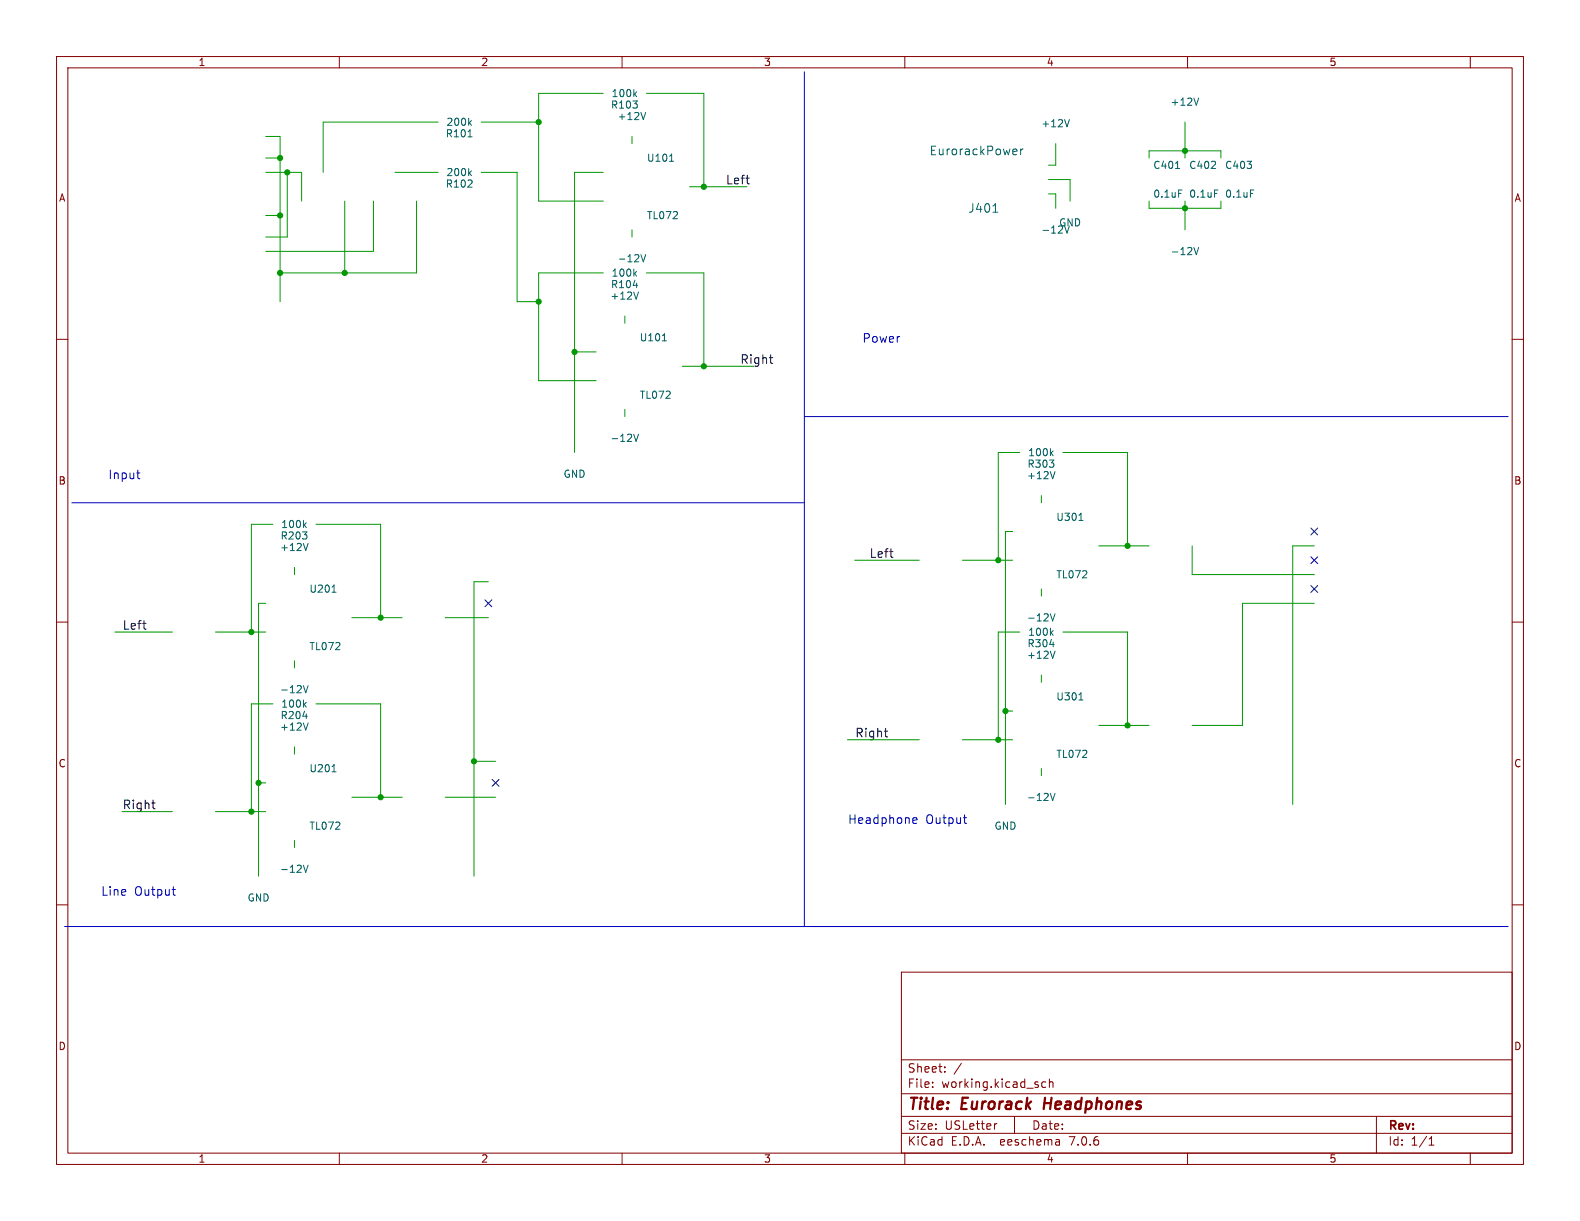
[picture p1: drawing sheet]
<svg xmlns="http://www.w3.org/2000/svg" width="279mm" height="216mm" viewBox="0 0 279 216" stroke-linecap="round" stroke-linejoin="round" font-family="sans-serif">
<g fill="none" stroke="#840000" stroke-width=".18">
<path d="M10 10h259.4v195.9h-259.4zM12 12h255.4v191.9h-255.4zM60 10v2M110 10v2M160 10v2M210 10v2M260 10v2M10 60h2M267.4 60h2M10 110h2M267.4 110h2M10 160h2"/>
<path d="M267.4 160h2M159.4 171.9h108v32h-108zM159.4 197.4h108M159.4 193.4h108M159.4 187.4h108M164.9 192.1v.2M164.9 191.4v.1M167.1 189.4v.2M167.1 188.7v.1M170 188l-1.3 1.9M176.3 198.7l-.3 .1M179.4 197.4v3"/>
<path d="M184.9 191.4l-.4-.1-.3 .3v.4l.2 .2h.5M185.6 191.4l.2-.1 .3 .1 .1 .9M185.6 190.8v1.5M243.4 197.4v6.5M60 203.9v2M110 203.9v2M159.4 200.4h108M160 203.9v2M187.3 201.6l.1 .9M187.4 202.4l-.2 .1M187.4 201.8l-.2 .1M210 203.9v2"/>
<path d="M252.7 202.5h.9M252.7 201.4l.4-.4v1.5M260 203.9v2"/>
</g>
<path d="M184.8 194.1l-.2 2" fill="none" stroke="#840000" stroke-width=".4"/>
<path d="M136.1 63.2h.5M136.4 64.2l.2 .1M156.4 129.3h.6M156.7 130.2l.3 .1M26.8 142h.6M27.1 142.9l.3 .1" fill="none" stroke="#0f0f0f" stroke-width=".18"/>
<path d="M142.2 12.7v151.1M142.2 73.7h124.5M12.7 88.9h129.5M24.2 83.6h.5M24.4 84.6h.3M30.4 157.3h.6M30.7 158.2l.3 .1M161.4 145.4l.2 .2 .5-.1M161.4 144.8l.2-.2h.3l.3 .2v.2l-.8 .1M170.4 144.6h.5M170.6 145.5l.3 .1M11.4 163.8h255.3" fill="none" stroke="#0000c2" stroke-width=".18"/>
<g fill="none" stroke="#009600" stroke-width=".18">
<path d="M106.7 16.5h-11.5v19.1h11.5M114.3 16.5h10.2v16.5M47 24.1h2.5v29.2M47 38.1h2.5M47 30.5h6.3v5.1M47 27.9h2.5M50.8 30.5v11.4h-3.8M61 35.6v12.7M66 35.6v8.9h-19M69.8 30.5h7.7M73.7 35.6v12.7h-24.2M77.5 21.6h-20.4v8.9"/>
<path d="M85.1 30.5h6.3v22.8h3.8M85.1 21.6h10.1M106.7 30.5h-5.1v49.5M111.8 24.1v1.3M121.9 33h10.2M185.4 34.3h1.3v2.5M185.4 31.8h3.8v3.8M186.7 25.4v3.8h-1.3M203.2 35.6v1.2h12.7v-1.2M203.2 27.9v-1.2h12.7v1.2M209.5 21.6v6.3M209.5 35.6v5"/>
<path d="M106.7 48.3h-11.5v19h10.2M110.5 55.9v1.3M111.8 40.6v1.3M114.3 48.3h10.2v16.5M101.6 62.2h3.8M110.5 72.4v1.3M120.6 64.8h12.7M48.3 92.7h-3.9v19.1M55.9 92.7h11.4v16.5M151.1 99.1h11.5M170.2 99.1h8.9M179.1 94h-1.3v48.2"/>
<path d="M180.3 80h-3.8v19.1M184.1 87.6v1.3M188 80h11.4v16.5M194.3 96.5h8.9M210.8 96.5v5.1h21.6M232.4 96.5h-3.8v45.7M20.3 111.8h10.2M38.1 111.8h8.9M47 106.7h-1.3v48.2M52.1 100.3v1.3M52.1 116.8v1.3M62.2 109.2h8.9"/>
<path d="M78.7 109.2h7.7M86.4 102.9h-2.6v52M180.3 111.8h-3.8v19M184.1 104.1v1.3M184.1 119.4v1.3M188 111.8h11.4v16.5M232.4 106.7h-12.7v21.6h-8.9M45.7 138.4h1.3M48.3 124.5h-3.9v19M52.1 132.1v1.3M55.9 124.5h11.4v16.5M83.8 134.6h3.8"/>
<path d="M149.9 130.8h12.7M170.2 130.8h8.9M177.8 125.7h1.3M184.1 135.9v1.3M194.3 128.3h8.9M21.6 143.5h8.9M38.1 143.5h8.9M52.1 148.6v1.3M62.2 141h8.9M78.7 141h8.9"/>
</g>
<path d="M231.8 93.4l1.2 1.2M231.8 98.5l1.2 1.2M233 93.4l-1.2 1.2M233 98.5l-1.2 1.2M85.8 106.1l1.2 1.2M87 106.1l-1.2 1.2M231.8 103.5l1.2 1.2M233 103.5l-1.2 1.2M87 137.8l1.2 1.2M88.2 137.8l-1.2 1.2" fill="none" stroke="#000084" stroke-width=".18"/>
<g fill="none" stroke="#006464" stroke-width=".18">
<path d="M112.2 16.6l.4 .5M112.6 16.2l-.5 .5M114.2 19.9l-.4 1.3M212 17.3l-.5 1.3M82.8 24.2h.7M83 21.7l.4 .5M83 30.6l.4 .5M83.4 21.3l-.5 .5M83.4 30.2l-.5 .5M118.4 28.5h.7M175.6 37.5h.9M179.3 26.4h.5v.3l-.7 .2"/>
<path d="M179.8 27.3l-.5 .1M180.5 26.4v1M180.9 26.4h-.3l-.1 .2M188.3 39.9l.4 1.3 .4-1.3M189.1 21.2l-.4 1.2M207.9 29.8h.7M208.4 33.6h.6M214.8 33.6h.6M221.1 33.6h.6M112 50.4h.8M112.2 48.4l.4 .4M112.6 48l-.5 .5"/>
<path d="M112.9 51.6l-.4 1.3M113.3 45l.5 1.3 .4-1.3M211.1 43.8l.4 1.2 .5-1.2M112.1 76.8l.4 1.2 .4-1.2M117.1 60.3h.8M186.2 79.7l-.4 .5M53.8 92.8l.4 .5M54.2 92.4l-.5 .5M54.5 96.1l-.4 1.3M185.9 80.1l.3 .5M186.6 83.4l-.5 1.3M190.8 92h.7"/>
<path d="M58.7 104.7h.7M185.6 113.9h.8M185.7 108.5l.4 1.3 .5-1.3M185.9 111.9l.3 .4M186.2 111.5l-.4 .5M186.6 115.1l-.5 1.3M53.6 126.6h.7M53.6 121.2l.5 1.3 .4-1.3M53.8 124.6l.4 .4M54.2 124.2l-.5 .5M54.5 127.8l-.4 1.3M58.7 136.5h.7"/>
<path d="M190.8 123.8h.7M53.6 153l.5 1.2 .4-1.2M185.7 140.3l.4 1.2 .5-1.2"/>
</g>
<g fill="#009600" stroke="#009600" stroke-width=".18">
<circle cx="101.6" cy="62.2" r=".46"/>
<circle cx="67.3" cy="109.2" r=".46"/>
<circle cx="45.7" cy="138.4" r=".46"/>
<circle cx="44.4" cy="143.5" r=".46"/>
<circle cx="44.4" cy="111.8" r=".46"/>
<circle cx="83.8" cy="134.6" r=".46"/>
<circle cx="177.8" cy="125.7" r=".46"/>
<circle cx="199.4" cy="128.3" r=".46"/>
<circle cx="176.5" cy="99.1" r=".46"/>
<circle cx="176.5" cy="130.8" r=".46"/>
<circle cx="199.4" cy="96.5" r=".46"/>
<circle cx="209.5" cy="36.8" r=".46"/>
<circle cx="209.5" cy="26.7" r=".46"/>
<circle cx="49.5" cy="48.3" r=".46"/>
<circle cx="49.5" cy="38.1" r=".46"/>
<circle cx="50.8" cy="30.5" r=".46"/>
<circle cx="49.5" cy="27.9" r=".46"/>
<circle cx="61" cy="48.3" r=".46"/>
<circle cx="95.2" cy="53.3" r=".46"/>
<circle cx="95.2" cy="21.6" r=".46"/>
<circle cx="124.5" cy="33" r=".46"/>
<circle cx="124.5" cy="64.8" r=".46"/>
<circle cx="67.3" cy="141" r=".46"/>
</g>
<g font-size="2.8" fill="#840000">
<text x="160.4" y="196.8">Title:</text>
<text x="170.1" y="196.8">Eurorack</text>
<text x="185.4" y="196.8">Headphones</text>
</g>
<g font-size="2.1" fill="#006464">
<text x="164.3" y="27.7">EurorackPower</text>
<text x="171.2" y="37.8">J401</text>
</g>
<g font-size="2.1" fill="#0f0f0f">
<text x="128.3" y="32.7">Left</text>
<text x="130.8" y="64.5">Right</text>
<text x="153.7" y="98.7">Left</text>
<text x="21.6" y="111.4">Left</text>
<text x="151.1" y="130.5">Right</text>
<text x="21.6" y="143.2">Right</text>
</g>
<g font-size="2.1" fill="#0000c2">
<text x="152.4" y="60.7">Power</text>
<text x="19" y="84.8">Input</text>
<text x="149.9" y="145.8">Headphone</text>
<text x="163.7" y="145.8">Output</text>
<text x="17.8" y="158.5">Line</text>
<text x="23.7" y="158.5">Output</text>
</g>
<g font-size="2.1" fill="#840000">
<text x="160.4" y="189.9">Sheet:</text>
<text x="160.4" y="192.6">File:</text>
<text x="166.5" y="192.6">working.kicad_sch</text>
<text x="160.4" y="202.8">KiCad</text>
<text x="160.4" y="200">Size:</text>
<text x="167.1" y="200">USLetter</text>
<text x="168.1" y="202.8">E.D.A.</text>
<text x="177" y="202.8">eeschema</text>
<text x="182.4" y="200">Date:</text>
<text x="189.4" y="202.8">7.0.6</text>
<text x="245.4" y="200.2">Rev:</text>
<text x="245.4" y="202.8">Id:</text>
<text x="249.5" y="202.8">1/1</text>
</g>
<g font-size="1.8" fill="#840000">
<text x="35" y="11.9">1</text>
<text x="85" y="11.9">2</text>
<text x="135" y="11.9">3</text>
<text x="185" y="11.9">4</text>
<text x="235" y="11.9">5</text>
<text x="10.3" y="35.9">A</text>
<text x="267.7" y="35.9">A</text>
<text x="10.3" y="85.9">B</text>
<text x="267.7" y="85.9">B</text>
<text x="10.3" y="135.9">C</text>
<text x="267.7" y="135.9">C</text>
<text x="10.3" y="185.9">D</text>
<text x="267.7" y="185.9">D</text>
<text x="35" y="205.8">1</text>
<text x="85" y="205.8">2</text>
<text x="135" y="205.8">3</text>
<text x="185" y="205.8">4</text>
<text x="235" y="205.8">5</text>
</g>
<g font-size="1.8" fill="#006464">
<text x="108.1" y="17.4">100k</text>
<text x="78.8" y="22.5">200k</text>
<text x="107.9" y="19.4">R103</text>
<text x="109.1" y="21.4">+12V</text>
<text x="184" y="22.7">+12V</text>
<text x="206.9" y="18.9">+12V</text>
<text x="78.7" y="24.5">R101</text>
<text x="114.3" y="28.8">U101</text>
<text x="78.7" y="33.4">R102</text>
<text x="78.8" y="31.3">200k</text>
<text x="203.8" y="30.1">C401</text>
<text x="203.8" y="35.2">0.1uF</text>
<text x="210.2" y="30.1">C402</text>
<text x="210.2" y="35.2">0.1uF</text>
<text x="216.5" y="30.1">C403</text>
<text x="216.5" y="35.2">0.1uF</text>
<text x="114.3" y="39">TL072</text>
<text x="184" y="41.5">-12V</text>
<text x="187.2" y="40.2">GND</text>
<text x="109.1" y="46.6">-12V</text>
<text x="206.9" y="45.3">-12V</text>
<text x="107.8" y="53.2">+12V</text>
<text x="107.9" y="51.2">R104</text>
<text x="108.1" y="49.1">100k</text>
<text x="113" y="60.6">U101</text>
<text x="113" y="70.7">TL072</text>
<text x="107.8" y="78.3">-12V</text>
<text x="181.6" y="82.9">R303</text>
<text x="181.7" y="80.9">100k</text>
<text x="99.6" y="84.7">GND</text>
<text x="181.5" y="84.9">+12V</text>
<text x="49.5" y="95.6">R203</text>
<text x="49.6" y="93.6">100k</text>
<text x="186.7" y="92.3">U301</text>
<text x="49.4" y="97.6">+12V</text>
<text x="54.6" y="105">U201</text>
<text x="186.7" y="102.5">TL072</text>
<text x="181.5" y="110.1">-12V</text>
<text x="181.7" y="112.6">100k</text>
<text x="54.6" y="115.2">TL072</text>
<text x="181.5" y="116.7">+12V</text>
<text x="181.6" y="114.7">R304</text>
<text x="49.4" y="122.8">-12V</text>
<text x="49.6" y="125.3">100k</text>
<text x="186.7" y="124.1">U301</text>
<text x="49.4" y="129.4">+12V</text>
<text x="49.5" y="127.4">R204</text>
<text x="54.6" y="136.8">U201</text>
<text x="186.7" y="134.2">TL072</text>
<text x="181.5" y="141.8">-12V</text>
<text x="54.6" y="146.9">TL072</text>
<text x="175.8" y="146.9">GND</text>
<text x="49.4" y="154.5">-12V</text>
<text x="43.7" y="159.6">GND</text>
</g>
</svg>
